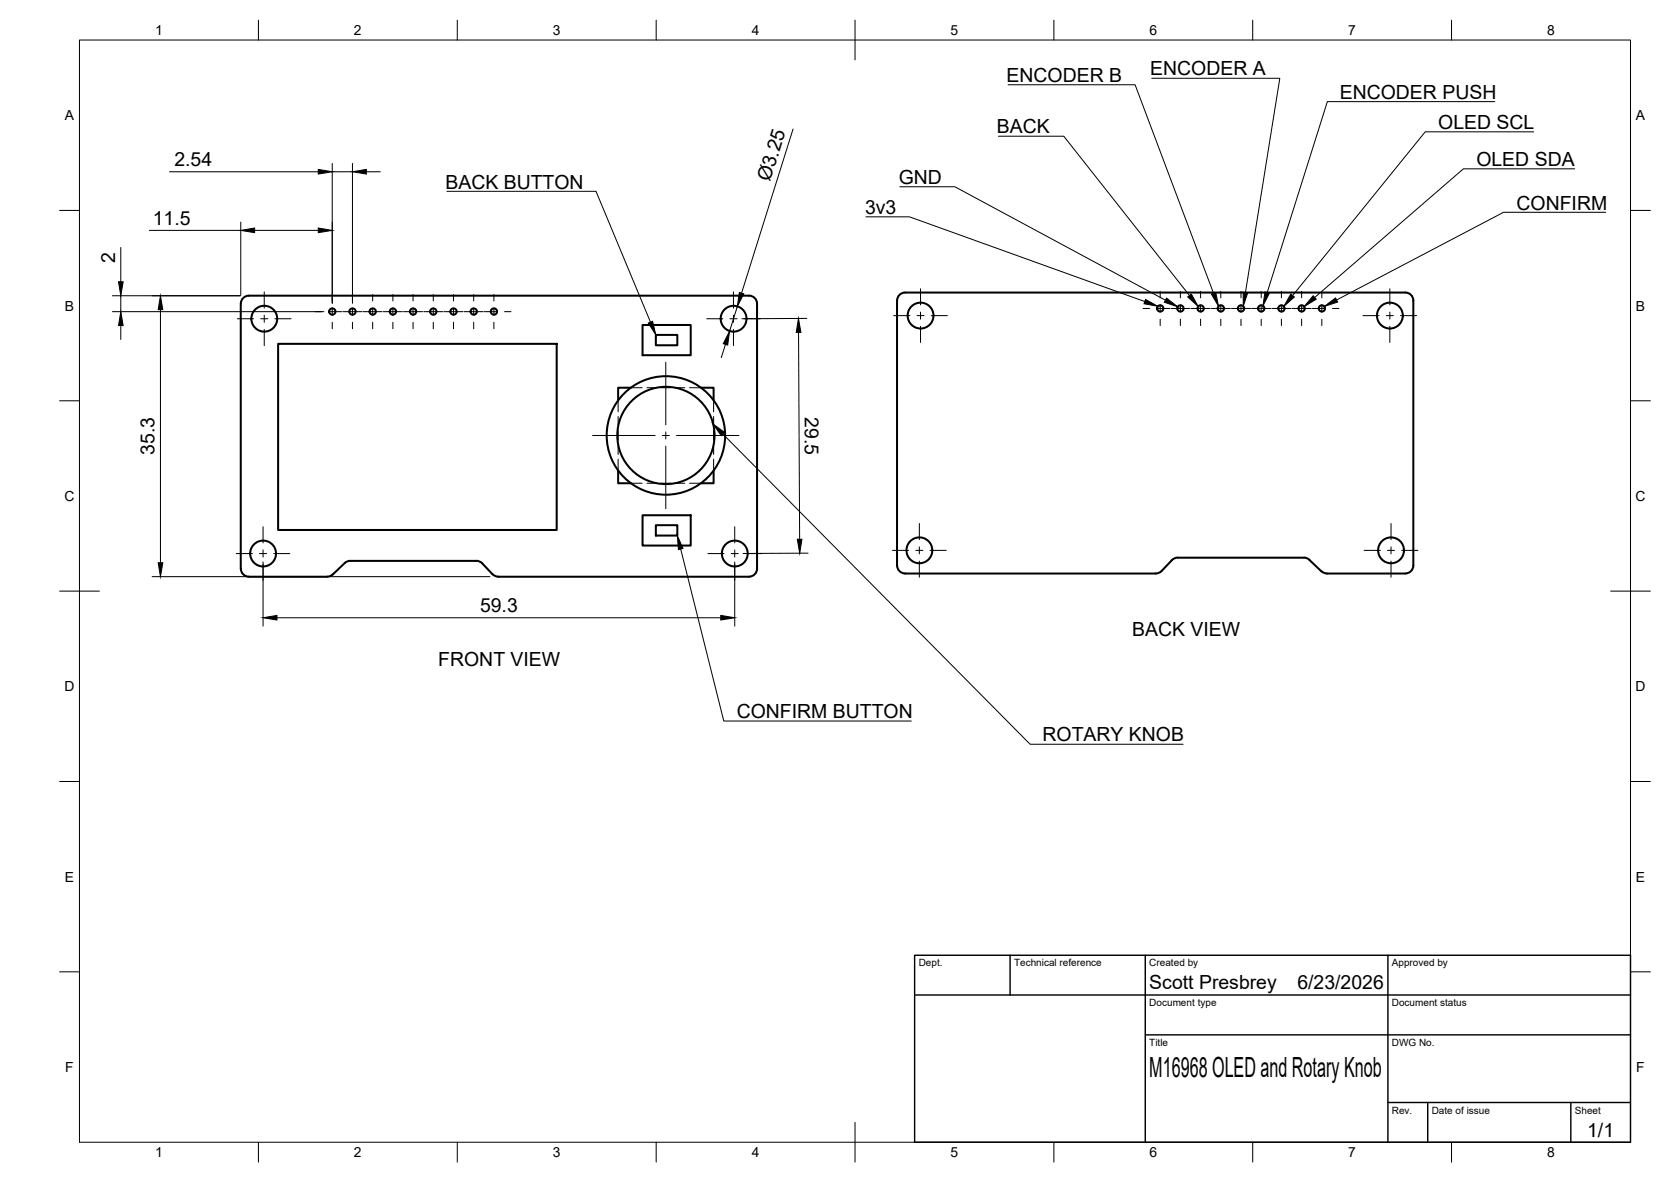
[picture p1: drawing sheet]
<svg xmlns="http://www.w3.org/2000/svg" width="420mm" height="297mm" viewBox="0 0 420 297" stroke-linecap="round" stroke-linejoin="round" font-family="sans-serif">
<!-- layer: Visible -->
<g fill="none" stroke="#000" stroke-width=".51">
<path d="M225.6 75.5v66.6a2 2 0 0 0 2 2h63l1.2-.3 3.2-3.3 1.1-.4M225.6 75.5a2 2 0 0 1 2-2h125.8a2 2 0 0 1 2 2M355.4 75.5v66.6a2.04 2.04 0 0 1-2 2h-20.1l-1-.5-3.1-2.9M69.9 86.4h70.1v46.8h-70.1zM158.6 97.4h-3.2v3.2M161.6 81.7h12.1v7.6h-12.1zM164.9 84.2h5.4v2.6h-5.4zM176.2 97.4h3.2v3.2M155.4 118.3v3.1h3.2M179.4 118.3v3.1h-3.2M161.6 129.5h12.1v7.6h-12.1zM164.9 132h5.4v2.6h-5.4z"/>
<path d="M62.5 144.9h19.8M62.6 144.9a2.04 2.04 0 0 1-2.1-2l.1-66.6a2 2 0 0 1 1.9-2h125.9a2 2 0 0 1 2 2v66.6a2 2 0 0 1-2 2M123.8 144.3l-2.6-2.7-1-.6-32.1-.1-1.1 .4-3.7 3.3-1 .3M123.8 144.3l.7 .5 .8 .1M125.3 144.9h63M296.1 140.2h31.8M327.9 140.1l.7 .2 .6 .4"/>
<circle cx="83.6" cy="78.3" r=".79"/>
<circle cx="88.6" cy="78.3" r=".79"/>
<circle cx="93.7" cy="78.3" r=".79"/>
<circle cx="98.8" cy="78.3" r=".79"/>
<circle cx="103.9" cy="78.3" r=".79"/>
<circle cx="109" cy="78.3" r=".79"/>
<circle cx="114" cy="78.3" r=".79"/>
<circle cx="119.1" cy="78.3" r=".79"/>
<circle cx="124.2" cy="78.3" r=".79"/>
<circle cx="231.5" cy="79.3" r="3.2"/>
<circle cx="291.7" cy="77.5" r=".79"/>
<circle cx="296.8" cy="77.5" r=".79"/>
<circle cx="301.9" cy="77.5" r=".79"/>
<circle cx="307" cy="77.5" r=".79"/>
<circle cx="312" cy="77.5" r=".79"/>
<circle cx="317.1" cy="77.5" r=".79"/>
<circle cx="322.2" cy="77.5" r=".79"/>
<circle cx="327.3" cy="77.5" r=".79"/>
<circle cx="332.4" cy="77.5" r=".79"/>
<circle cx="349.5" cy="79.3" r="3.2"/>
<circle cx="66.5" cy="80.1" r="3.2"/>
<circle cx="184.5" cy="80.1" r="3.2"/>
<circle cx="167.4" cy="109.4" r="12.2"/>
<circle cx="167.4" cy="109.4" r="14.9"/>
<circle cx="66.2" cy="139.1" r="3.2"/>
<circle cx="184.8" cy="139.1" r="3.2"/>
<circle cx="231.2" cy="138.3" r="3.2"/>
<circle cx="349.8" cy="138.3" r="3.2"/>
</g>
<!-- layer: Hidden -->
<g fill="none" stroke="#000" stroke-width=".25">
<path d="M158.6 97.4h2.9M162.7 97.4h2.3M166.2 97.4h2.4M169.8 97.4h2.4M173.4 97.4h2.8M155.4 100.6v2.9M155.4 104.7v2.4M155.4 108.3v2.3M155.4 111.8v2.4M155.4 115.4v2.9M179.4 100.6v2.9M179.4 104.7v2.4"/>
<path d="M179.4 108.3v2.3M179.4 111.8v2.4M179.4 115.4v2.9M158.6 121.4h2.9M162.7 121.4h2.3M166.2 121.4h2.4M169.8 121.4h2.4M173.4 121.4h2.8"/>
</g>
<!-- layer: BORDER -->
<g fill="none" stroke="#000" stroke-width=".25">
<path d="M20 10.1h390v276.9h-390zM65 5.1v5M115 5.1v5M165 5.1v5M215 5.1v10M265 5.1v5M315 5.1v5M365 5.1v5M15 52.9h5M410 52.9h5M15 100.7h5M410 100.7h5"/>
<path d="M15 148.6h10M405 148.6h10M15 196.4h5M410 196.4h5M15 244.2h5M410 244.2h5M65 287v5M115 287v5M165 287v5M215 282.1v9.9M265 287v5M315 287v5"/>
<path d="M365 287v5"/>
</g>
<!-- layer: TITLEBLOCK -->
<path d="M230 240.1h180v46.9h-180zM230 250h180M254 240.1v9.9M288 240.1v46.9M349 240.1v46.9M288 260.1h122M349 277.1h61M359 277.1v9.9M395 277.1v9.9" fill="none" stroke="#000" stroke-width=".36"/>
<!-- layer: Smart Centers -->
<g fill="none" stroke="#000" stroke-width=".25">
<path d="M66.4 73.3v4.1M66.4 79.2v1.8M79.2 78.3h1.7M82.6 78.3h3.3M83.5 74v1.6M83.5 77.4v1.8M86.2 78.3h4.8M88.6 74v1.6M88.6 77.4v1.8M91.3 78.3h4.8M93.7 74v1.6M93.7 77.4v1.8"/>
<path d="M96.4 78.3h4.8M98.8 74v1.6M98.8 77.4v1.8M101.5 78.3h4.8M103.9 74v1.6M103.9 77.4v1.8M106.5 78.3h4.8M108.9 74v1.6M108.9 77.4v1.8M111.6 78.3h4.8M114 74v1.6M114 77.4v1.8"/>
<path d="M116.7 78.3h4.8M119.1 74v1.6M119.1 77.4v1.8M121.8 78.3h3.3M124.2 74v1.6M124.2 77.4v1.8M126.9 78.3h1.6M184.4 73.3v4.1M184.4 79.2v1.8M224.7 79.3h4.1M230.6 79.3h1.7M231.5 72.6v4"/>
<path d="M231.5 78.4v1.8M234.1 79.3h4.1M287.4 77.5h1.7M290.8 77.5h3.3M291.7 73.2v1.7M291.7 76.6v1.8M294.4 77.5h4.8M296.8 73.2v1.7M296.8 76.6v1.8M299.5 77.5h4.8M301.9 73.2v1.7M301.9 76.6v1.8"/>
<path d="M304.6 77.5h4.8M307 73.2v1.7M307 76.6v1.8M309.6 77.5h4.9M312 73.2v1.7M312 76.6v1.8M314.7 77.5h4.8M317.1 73.2v1.7M317.1 76.6v1.8M319.8 77.5h4.8M322.2 73.2v1.7M322.2 76.6v1.8"/>
<path d="M324.9 77.5h4.8M327.3 73.2v1.7M327.3 76.6v1.8M330 77.5h3.2M332.4 73.2v1.7M332.4 76.6v1.8M335 77.5h1.7M342.7 79.3h4.1M348.6 79.3h1.8M349.5 72.6v4M349.5 78.4v1.8M352.1 79.3h4.1"/>
<path d="M59.7 80.1h4.1M65.6 80.1h1.7M66.4 82.8v4.1M69.1 80.1h4.1M83.5 81v1.6M88.6 81v1.6M93.7 81v1.6M98.8 81v1.6M103.9 81v1.6M108.9 81v1.6M114 81v1.6M119.1 81v1.6"/>
<path d="M124.2 81v1.6M167.4 91v15.8M177.7 80.1h4.1M183.5 80.1h1.8M184.4 82.8v4.1M187.1 80.1h4.1M231.5 82v4.1M291.7 80.2v1.6M296.8 80.2v1.6M301.9 80.2v1.6M307 80.2v1.6M312 80.2v1.6"/>
<path d="M317.1 80.2v1.6M322.2 80.2v1.6M327.3 80.2v1.6M332.4 80.2v1.6M349.5 82v4.1M149 109.4h15.7M166.5 109.4h1.8M167.4 108.5v1.8M167.4 112.1v15.7M170.1 109.4h15.7M59.4 139.1h4.1M65.2 139.1h1.8"/>
<path d="M66.1 132.4v4M66.1 138.2v1.8M68.8 139.1h4.1M178 139.1h4.1M183.9 139.1h1.7M184.7 132.4v4M184.7 138.2v1.8M187.4 139.1h4.1M224.4 138.3h4.1M230.3 138.3h1.8M231.2 131.6v4M231.2 137.4v1.8"/>
<path d="M233.8 138.3h4.1M343 138.3h4.1M348.9 138.3h1.7M349.8 131.6v4M349.8 137.4v1.8M352.4 138.3h4.1M66.1 141.8v4M184.7 141.8v4M231.2 141v4.1M349.8 141v4.1"/>
</g>
<!-- layer: FD_Dimensions -->
<g fill="none" stroke="#000" stroke-width=".25">
<path d="M199.4 32.4l-12.9 41.3M37.5 57.9h23M42.6 43.2h37.4M60.5 55.8v18.4M64 57.9h16M83.5 41.1v35.1M83.5 43.2h5.1M88.6 41.1v35.1M92.1 43.2h3.5M28.3 74.3h32.1M28.3 78.3h53.1M30.4 62.2v8.6"/>
<path d="M30.4 74.3v4M40.3 77.8v63.6M185.4 77l-1.9 6.2M30.4 81.8v3.5M182.4 86.6l-1 3.3M200.8 83.5l.3 52M202.9 80l-16.4 .1M203.2 139l-16.4 .1M38.2 144.9h85M66.1 141.2v16.1M69.6 155.2h111.6M184.7 141.2v16.1"/>
</g>
<g fill="#000" stroke="#000" stroke-width=".25">
<path d="M60.5 57.9l3.5-.6v1.2zM80 57.3l3.5 .6-3.5 .6zM80 42.6l3.5 .6-3.5 .5zM88.6 43.2l3.5-.6v1.1zM29.8 70.8h1.2l-.6 3.5zM40.3 74.3l.6 3.5h-1.1zM185.9 73.5l1.1 .3-1.6 3.2zM30.4 78.3l.6 3.5h-1.2zM183.5 83.2l-.5 3.5-1.1-.3zM200.8 80l.6 3.5h-1.2zM200.5 135.5h1.1l-.5 3.5zM39.8 141.4h1.1l-.6 3.5z"/>
<path d="M66.1 155.2l3.5-.5v1.1zM181.2 154.7l3.5 .5-3.5 .6z"/>
</g>
<!-- layer: Leaders -->
<path d="M288 75.3l3.1 1.7-3.4-.7zM293.3 74.9l2.8 2.2-3.3-1.1zM298.6 74.6l1-.7 1.7 3.1zM304.6 73.9l1.1-.4 .7 3.5zM312.6 73.4l1.1 .2-1.1 3.3zM318.1 73.3l1.1 .4-1.6 3.2zM324.5 73.9l1 .7-2.7 2.4zM330.2 74.3l.8 .9-3.1 1.9zM333 77l2.8-2.1 .5 1zM163 81.2l1.1-.5 .8 3.5zM179.3 106.6l2.9 2-.9 .9zM170.3 134.6l1.4 3.2-1.1 .3z" fill="#000" stroke="#000" stroke-width=".25"/>
<path d="M289.6 19.7h32.2l-8.6 53.8M251 34.2h16.5l31.6 40.1M253.5 21.3h31.9l19.7 52.4M375.9 25.5h-42.1l-15.2 48M385.6 33.1h-27.2l-33.4 41.2M112.4 48.1h37.5l13.7 32.8M217.7 54.5h11l59.1 21.3M226.3 46.9h13.8l53 28.5M395.9 42.4h-27.9l-37.4 32.4M403.8 53.3h-25.7l-42 22.1M181.7 109.1l77.3 77.9h38.5M171.2 138l10.8 43.2h47.1" fill="none" stroke="#000" stroke-width=".25"/>
<text font-size="7" x="289" y="270.6">M16968 OLED and Rotary Knob</text>
<g font-size="4.9">
<text x="253.1" y="20.6">ENCODER B</text>
<text x="289.2" y="19">ENCODER A</text>
<text x="336.9" y="24.8">ENCODER PUSH</text>
<text x="250.7" y="33.5">BACK</text>
<text x="361.6" y="32.4">OLED SCL</text>
<text x="43.9" y="41.7">2.54</text>
<text x="371.2" y="41.7">OLED SDA</text>
<text x="112" y="47.4">BACK BUTTON</text>
<text x="193.6" y="45.8" transform="rotate(-73 193.6 45.8)">Ø3.25</text>
<text x="226" y="46.2">GND</text>
<text x="217.5" y="53.8">3v3</text>
<text x="381.3" y="52.6">CONFIRM</text>
<text x="38.4" y="56.4">11.5</text>
<text x="29" y="66.1" transform="rotate(-90 29 66.1)">2</text>
<text x="202.4" y="104.8" transform="rotate(90 202.4 104.8)">29.5</text>
<text x="38.9" y="114.4" transform="rotate(-90 38.9 114.4)">35.3</text>
<text x="120.7" y="153.8">59.3</text>
<text x="284.7" y="159.7">BACK VIEW</text>
<text x="110.2" y="167.3">FRONT VIEW</text>
<text x="185.3" y="180.5">CONFIRM BUTTON</text>
<text x="262.1" y="186.3">ROTARY KNOB</text>
<text x="289" y="248.5">Scott Presbrey</text>
<text x="326.2" y="248.5">6/23/2026</text>
<text x="399.1" y="285.7">1/1</text>
</g>
<g font-size="3.5">
<text x="39" y="8.8">1</text>
<text x="89" y="8.8">2</text>
<text x="139" y="8.8">3</text>
<text x="189" y="8.8">4</text>
<text x="239" y="8.8">5</text>
<text x="289" y="8.8">6</text>
<text x="339" y="8.8">7</text>
<text x="389" y="8.8">8</text>
<text x="16.3" y="30.2">A</text>
<text x="411.3" y="30.2">A</text>
<text x="16.3" y="78">B</text>
<text x="411.3" y="78">B</text>
<text x="16.2" y="125.9">C</text>
<text x="411.2" y="125.9">C</text>
<text x="16.2" y="173.7">D</text>
<text x="411.2" y="173.7">D</text>
<text x="16.3" y="221.6">E</text>
<text x="411.3" y="221.6">E</text>
<text x="16.4" y="269.4">F</text>
<text x="411.4" y="269.4">F</text>
<text x="39" y="290.8">1</text>
<text x="89" y="290.8">2</text>
<text x="139" y="290.8">3</text>
<text x="189" y="290.8">4</text>
<text x="239" y="290.8">5</text>
<text x="289" y="290.8">6</text>
<text x="339" y="290.8">7</text>
<text x="389" y="290.8">8</text>
</g>
<g font-size="2.5">
<text x="231" y="242.9">Dept.</text>
<text x="255" y="242.9">Technical reference</text>
<text x="289" y="242.9">Created by</text>
<text x="350" y="242.9">Approved by</text>
<text x="289" y="252.8">Document type</text>
<text x="350" y="252.8">Document status</text>
<text x="289" y="262.9">Title</text>
<text x="350" y="262.9">DWG No.</text>
<text x="350" y="279.9">Rev.</text>
<text x="360" y="279.9">Date of issue</text>
<text x="396" y="279.9">Sheet</text>
</g>
</svg>
